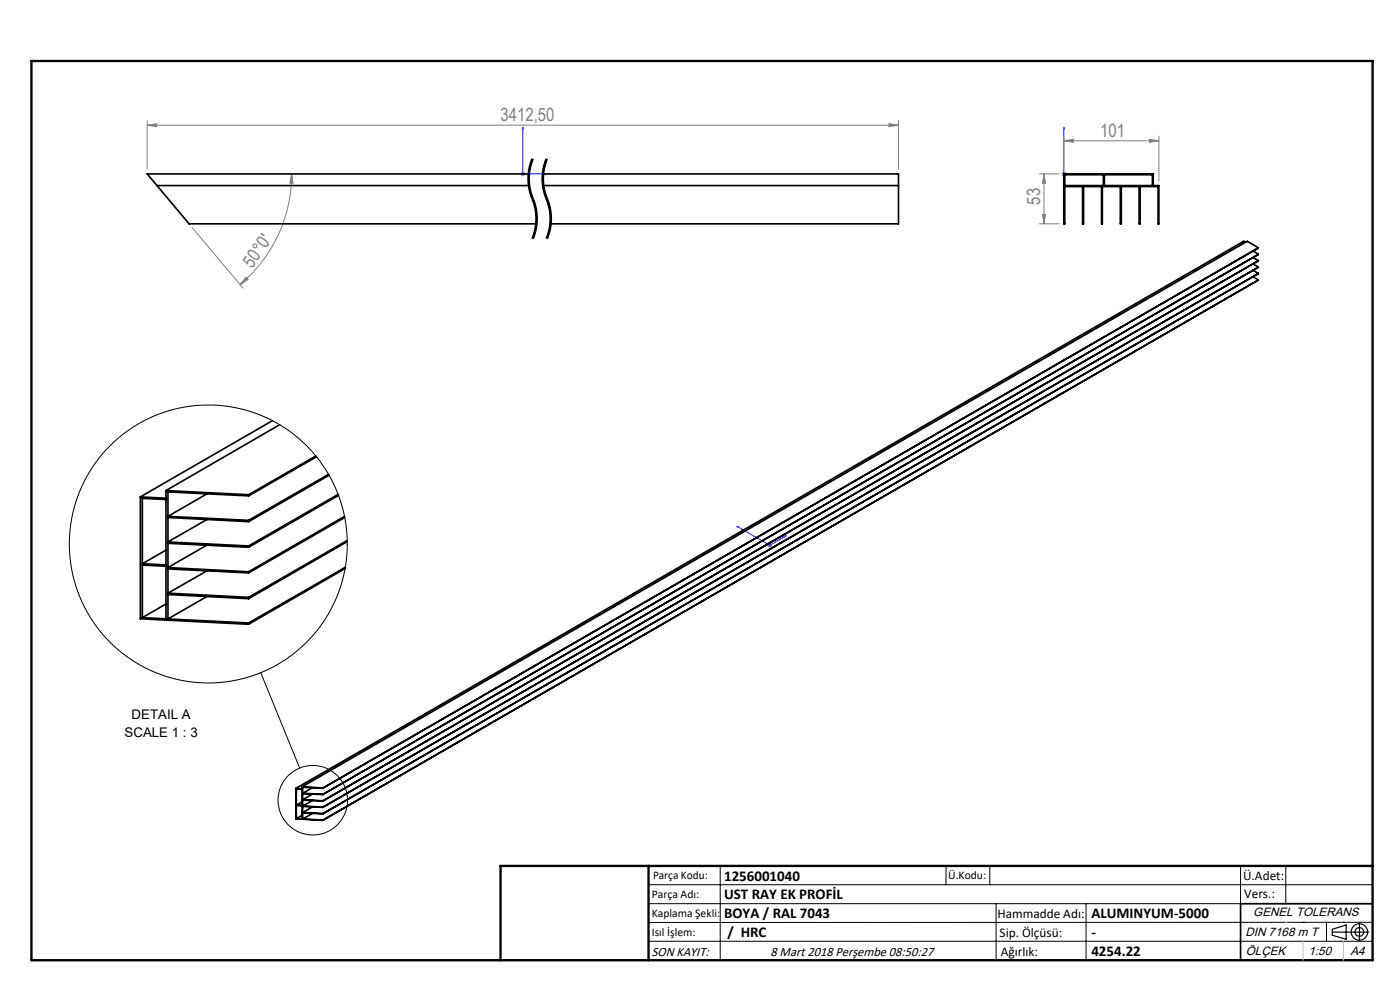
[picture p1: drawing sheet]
<svg xmlns="http://www.w3.org/2000/svg" width="297mm" height="210mm" viewBox="0 0 297 210" stroke-linecap="round" stroke-linejoin="round" font-family="sans-serif">
<path d="M113 33.7a11 11 0 0 0 0 8.5M116 33.7a11 11 0 0 0 0 8.5M113 42.2a11 11 0 0 1 0 8.4M116 42.2a11 11 0 0 1 0 8.4" fill="none" stroke="#000" stroke-width=".21" stroke-dasharray="6.3 1.3 1.3 1.3" stroke-dashoffset="3.9" stroke-linecap="butt"/>
<g fill="none" stroke="#000" stroke-width=".21">
<path d="M112 36.9v2M112 38.9l.6 2.9M112.6 35.6a10.8 10.8 0 0 0 0 4.7M112.8 33.6l-.6 1.9-.2 1.4M113 33.7a12 12 0 0 0 .4 9.6 11 11 0 0 1-.4 7.3M113.2 33.7l-.6 1.9M115 36.9v2M115 38.9l.5 2.4M115.5 34.5l-.5 2.4M115.6 35.6a10.8 10.8 0 0 0 0 4.7M115.6 34.1l-.1 .4M115.8 33.6l-.2 .5"/>
<path d="M116 33.7a12 12 0 0 0 .4 9.6 11 11 0 0 1-.4 7.3M116.2 33.7l-.6 1.9M112.6 40.3l.5 1.6M112.6 41.8l.4 .9M113 42.7l.6 2.7-.1 2.9M113.1 41.9l.1 .2zM113.2 49.7l-.4 .9M113.2 42.1l.5 1.9 .3 1.9M113.5 48.3l-.4 1.4M113.9 47.9l-.7 2.8M114 45.9l-.1 2M115.5 41.3l.1 .5"/>
<path d="M115.6 40.3l.7 2.2M115.6 41.8l.4 .9M116 42.7l.6 2.7-.1 2.9M116.2 49.7l-.4 .9M116.3 50.2l-.1 .5M116.3 42.5l.2 .5M116.5 48.3l-.4 1.4M116.5 49.8l-.2 .4M116.5 43l.5 2.9M116.9 47.9l-.4 1.9M117 45.9l-.1 2M55.3 142.7l8.3 20.2"/>
<path d="M137.6 187.7h153.6M137.6 191.7h153.6M137.6 199.7h153.6M152.8 183.7v20M200.7 183.7v4M210 183.7v4M211.3 191.7v12M230.4 191.7v12M263.2 183.7v20M272.8 183.7v8M276.4 195.6h.1M281.4 195.6v4.1"/>
<path d="M285 195.6h.1M291.2 195.6l-153.6 .1"/>
<circle cx="66.4" cy="169.7" r="7.4"/>
</g>
<g fill="none" stroke="#000" stroke-width=".25">
<path d="M282.6 197.7h7.8M282.6 197.1l3-.9v3l-3-.8zM288.4 195.8v3.8M106.2 203.7h185"/>
<circle cx="288.4" cy="197.7" r="1.74"/>
<circle cx="288.4" cy="197.7" r=".93"/>
</g>
<path d="M110.9 27l.1 .5h-.2zM110.9 27v9.9h5M115.4 36.8l.5 .1-.5 .1zM225.7 36.8v.2zM225.7 27v.5v-.5M225.7 36.9h.1M225.7 27v9.9M156.3 111.6l.4 .2-.1 .1zM156.3 111.6l7 4.1 3.5-2M166.3 113.8l.5-.1-.3 .2z" fill="none" stroke="#00f" stroke-width=".21"/>
<g fill="none" stroke="#808080" stroke-width=".21">
<path d="M31.2 26.6l2-.4v.7zM31.2 25.6v10.3M31.2 26.6h159.4M61.9 36.9l.3 2h-.7zM61.9 36.9a30.7 30.7 0 0 1-11 23.5M110.4 36.9h1M110.6 36.5l.7 .7M110.9 36.4v1M111.3 36.5l-.7 .7M188.6 26.2l2 .4-2 .3zM190.6 25.6v10.3M220.5 36.9h4.2"/>
<path d="M221.5 36.9l.3 2h-.6zM221.5 36.9v10.6M225.2 36.9h1M225.3 36.5l.7 .7M225.7 29.9l2-.3v.6zM225.7 28.9v7M225.7 36.4v1M225.7 29.9h20.2M226 36.5l-.7 .7M243.9 29.6l2 .3-2 .3zM245.9 28.9v9.5M40.7 48.3l10.9 12.8"/>
<path d="M52.2 58.8l.4 .5-1.7 1.1zM220.5 47.5h4.2M221.2 45.5h.6l-.3 2zM162.8 115.7h1M162.9 115.3l.8 .7M163.3 115.2v1M163.7 115.3l-.8 .7"/>
</g>
<path d="M291.2 191.7h-28v12" fill="none" stroke="#000" stroke-width=".35"/>
<path d="M6.7 12.9h284.5v190.8h-284.5zM137.6 183.7v20M291.2 183.7h-185v20" fill="none" stroke="#000" stroke-width=".5"/>
<path d="M276.4 199.7v4M285 199.7v4" fill="none" stroke="#c0c0c0" stroke-width=".21"/>
<path d="M272.8 195.6h.1" fill="none" stroke="#c0c0c0" stroke-width=".25"/>
<path d="M31.2 36.9l8.9 10.6" fill="none" stroke="#c0c0c0" stroke-width=".21" stroke-dasharray="15.2 1.3 1.3 1.3" stroke-dashoffset="10.2"/>
<g fill="#00f">
<path d="M115.4 36.8l.5 .1-.5 .1zM110.9 27l.1 .5h-.2z"/>
<path d="M225.7 36.8v.2zM225.7 27v.5z"/>
<path d="M166.3 113.8l.5-.1-.3 .2zM156.3 111.6l.4 .2-.1 .1z"/>
</g>
<g fill="#808080">
<path d="M188.6 26.2l2 .4-2 .3zM31.2 26.6l2-.4v.7z"/>
<path d="M52.2 58.8l.4 .5-1.7 1.1zM61.9 36.9l.3 2h-.7z"/>
<path d="M221.2 45.5h.6l-.3 2zM221.5 36.9l.3 2h-.6z"/>
<path d="M225.7 29.9l2-.3v.6zM243.9 29.6l2 .3-2 .3z"/>
</g>
<g fill="none" stroke="#000" stroke-width=".35">
<path d="M33.3 39.4h78.9M112.2 36.9h-81l8.9 10.6h73.7M115.2 36.9h75.4v10.6h-73.8M115.2 39.4h75.4M225.7 36.9h19v2.5h1.2v8.1h-.2v-7.9h-3.8v7.9h-.2v-7.9h-3.8v7.9h-.2v-7.9h-3.8v7.9h-.2v-7.9h-3.8v7.9h-.2v-7.9h-3.8v7.9h-.2zM225.9 37.1h8.2v2.3h-8.2zM234.3 37.1h10.2v2.3h-10.2zM264.2 51.4l-.4-.2-201 116M265.9 53.3l1 .6M265.9 54.6l1 .7M265.9 56l1 .6M265.9 57.4l1 .6"/>
<path d="M265.9 58.7l1 .7M266.9 52.6l-2.3-1.4-200.5 115.7M266.9 52.6l-198.4 114.5M266.9 53.9l-198.4 114.6M266.9 52.6l-198.4 114.6M266.9 55.3l-198.4 114.6M266.9 56.6l-198.4 114.7M266.9 58l-198.4 114.6M266.9 59.4l-198.4 114.6M266.9 56.6l-198.4 114.6M266.9 59.4l-198.4 114.5M57.8 89.2l-28 16.2"/>
<path d="M59.3 90.1l-24.1 14M67 96.7l-14.3 8.2M67.1 96.9l-14.4 8.3M29.8 105.4v25.9l22.9 1.1M30.2 105.7l5 .3v13.8l-5-.2zM30.2 119.9l5 .2v11.2l-5-.3zM35.2 104.1v1.6l-5.4-.3M35.2 104.1l17.5 .8M35.2 116.7l-5 2.9M35.6 109.5l17.1 .9M35.6 115l17.1 .8M43.9 104.8l-8.3 4.7"/>
<path d="M43.9 110.2l-8.3 4.8M43.9 115.6l-8.3 4.8M52.7 104.9v.3M52.7 110.4v.3M52.7 115.8v.3M52.7 105.2l-17.1-.9v5.2M52.7 110.7l-17.1-.9v5.2M52.7 116.1l-17.1-.9v5.2M69.7 100.6l-17 9.8M69.8 100.8l-17.1 9.9M71.7 104.9l-19 10.9M71.8 105.1l-19.1 11"/>
<path d="M73.1 109.5l-20.4 11.8M73.1 109.8l-20.4 11.7M73.7 114.6l-21 12.1M73.7 114.9l-21 12.1M35.2 128.1l-5 2.9M35.6 120.4l17.1 .9M35.6 125.8l17.1 .9M35.6 131.3l17.1 .8M43.9 121.1l-8.3 4.7M43.9 126.5l-8.3 4.8M52.7 121.3v.2M52.7 126.7v.3"/>
<path d="M52.7 132.1v.3M52.7 121.5l-17.1-.8v5.1M52.7 127l-17.1-.9v5.2M73.2 120.6l-20.5 11.8M73.3 120.3l-20.6 11.8M62.8 167.2v6.5l5.7 .3M62.9 170.8h1.2v-3.4l-1.2-.1v6.4M62.9 170.8l1.2 .1v2.8h-1.2M64.1 166.9v.4l-1.3-.1M64.1 166.9l4.4 .2M64.1 170.1l-1.2 .7M64.1 172.9l-1.2 .8"/>
<path d="M64.2 168.3l4.3 .2M64.2 169.6l4.3 .3M64.2 171l4.3 .2M64.2 172.4l4.3 .2M64.2 173.7l4.3 .2M66.3 167.1l-2.1 1.2M66.3 168.4l-2.1 1.2M66.3 169.8l-2.1 1.2M66.3 171.2l-2.1 1.2M66.3 172.5l-2.1 1.2M68.5 167.1v.1M68.5 168.5h.1"/>
<path d="M68.5 169.9h.1M68.5 171.2v.1M68.5 172.6h.1M68.5 173.9v.1M68.5 167.2l-4.3-.2v1.3M68.5 168.5l-4.3-.2v1.3M68.5 169.9l-4.3-.2v1.3M68.5 171.3l-4.3-.2v1.3M68.5 172.6l-4.3-.2v1.3"/>
</g>
<circle cx="44.2" cy="115.4" r="29.5" fill="none" stroke="#000" stroke-width=".21"/>
<g font-size="3.9" fill="#808080">
<text x="106.2" y="25.7">3412,50</text>
<text x="233.4" y="29">101</text>
<text x="220.6" y="43.4" transform="rotate(-90 220.6 43.4)">53</text>
<text x="53.5" y="57" transform="rotate(-55 53.5 57)">50°0'</text>
</g>
<g font-size="3.2">
<text x="153.6" y="190.8">UST RAY EK PROFİL</text>
<text x="153.6" y="186.8">1256001040</text>
<text x="153.6" y="194.8">BOYA / RAL 7043</text>
<text x="231.5" y="194.8">ALUMINYUM-5000</text>
<text x="154.3" y="198.8">/ HRC</text>
<text x="231.5" y="198.7">-</text>
<text x="231.5" y="202.8">4254.22</text>
</g>
<g font-size="2.8">
<text x="27.9" y="152.6">DETAIL A</text>
<text x="26.4" y="156.4">SCALE 1 : 3</text>
<text x="263.7" y="186.7">Ü.Adet:</text>
<text x="263.9" y="190.5">Vers.:</text>
<text x="211.6" y="194.8">Hammadde Adı:</text>
<text x="138.3" y="202.8">SON KAYIT:</text>
<text x="163.5" y="202.8">8 Mart 2018 Perşembe 08:50:27</text>
<text x="212.1" y="198.7">Sip. Ölçüsü:</text>
<text x="212.3" y="202.7">Ağırlık:</text>
</g>
<g font-size="2.6">
<text x="265.9" y="194.4">GENEL TOLERANS</text>
<text x="264.2" y="198.5">DIN 7168 m T</text>
<text x="264.3" y="202.6">ÖLÇEK</text>
<text x="277.6" y="202.6">1:50</text>
<text x="286.5" y="202.6">A4</text>
</g>
<g font-size="2.5">
<text x="138.3" y="190.5">Parça Adı:</text>
<text x="138.5" y="186.5">Parça Kodu:</text>
<text x="201.2" y="186.5">Ü.Kodu:</text>
<text x="138.3" y="194.5">Kaplama Şekli:</text>
<text x="138.3" y="198.6">Isıl İşlem:</text>
</g>
</svg>
